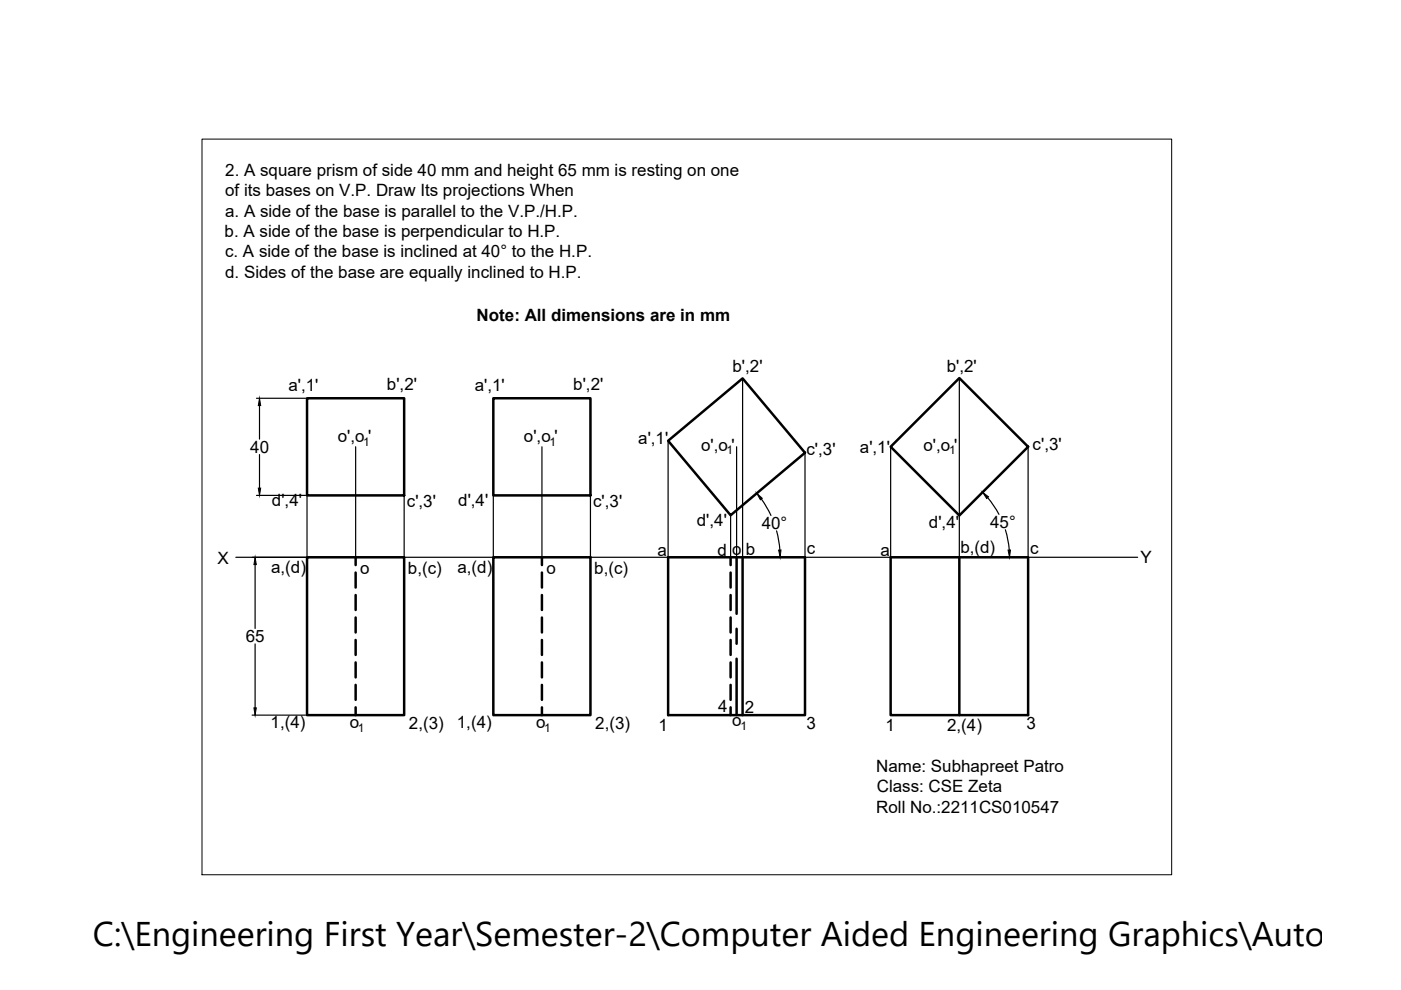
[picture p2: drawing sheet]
<svg xmlns="http://www.w3.org/2000/svg" width="297mm" height="210mm" viewBox="0 0 297 210" stroke-linecap="round" stroke-linejoin="round" font-family="sans-serif">
<!-- layer: 0 -->
<g fill="none" stroke="#000" stroke-width=".25">
<path d="M54.4 84.4h10.4M55 86v7.1M55 96.4v7.1M75.4 94.7v23.5M114.9 94.7v23.5M141.7 93.5v24.7M156.2 94.7v23.5M157.4 80.2v38M170.7 96v22.2M188.8 94.7v23.5M203.4 80.2v38M218 94.7v23.5"/>
<path d="M50 118.2h191.2M54.1 119.7v13.6M54.4 105h10.4M65.1 105v13.2M85.7 105v13.2M104.6 105v13.2M125.2 105v13.2M154.9 109.2v9M161.4 105.8l2.1 3.5M164.7 112.6l.6 4M209.4 105.5l1.1 1.5 1.3 2.1M213.2 112.3l.4 1.8 .4 2.5"/>
<path d="M54.1 136.5v13.6M53.5 151.6h11.3"/>
</g>
<g fill="none" stroke="#000" stroke-width=".53">
<path d="M65.1 84.4h20.6v20.6h-20.6zM104.6 84.4h20.6v20.6h-20.6zM141.7 93.5l15.7-13.3 13.3 15.8-15.8 13.2zM188.8 94.7l14.6-14.5 14.6 14.5-14.6 14.6zM65.1 118.2h20.6v33.4h-20.6zM75.4 118.2v1.6M104.6 118.2h20.6v33.4h-20.6zM114.9 118.2v1.6M141.7 118.2h29v33.4h-29zM154.9 118.2v1.6M156.2 118.2v11.9M157.4 118.2v33.4"/>
<path d="M188.8 118.2h29.2v33.4h-29.2zM203.4 118.2v33.4M75.4 121.4v3.2M75.4 126.2v3.1M75.4 130.9v3.2M75.4 135.7v3.2M114.9 121.4v3.2M114.9 126.2v3.1M114.9 130.9v3.2M114.9 135.7v3.2M154.9 121.4v3.2M154.9 126.2v3.1"/>
<path d="M154.9 130.9v3.2M154.9 135.7v3.2M156.2 133.3v3.2M156.2 139.7v11.9M75.4 140.4v3.2M75.4 145.2v3.2M75.4 150v1.6M114.9 140.4v3.2M114.9 145.2v3.2M114.9 150v1.6M154.9 140.4v3.2M154.9 145.2v3.2"/>
<path d="M154.9 150v1.6"/>
</g>
<path d="M55 84.4l.3 1.6h-.5zM54.1 118.2l.2 1.5h-.5zM54.8 103.5h.5l-.3 1.5zM160.5 104.6l1.1 1-.4 .4zM165.1 116.6h.5l-.2 1.6zM208.3 104.4l1.3 .9-.4 .4zM213.7 116.6h.5l-.2 1.6zM53.8 150.1h.5l-.2 1.5z" fill="#000" stroke="#000" stroke-width=".21"/>
<path d="M42.8 29.5h205.6v156h-205.6z" fill="none" stroke="#000" stroke-width=".21"/>
<text font-size="7.3" x="19.7" y="200.6">C:\Engineering First Year\Semester-2\Computer Aided Engineering Graphics\Autocad P</text>
<g font-size="3.6">
<text x="47.7" y="41.6">of its bases on V.P. Draw Its projections When</text>
<text x="47.8" y="37.2">2. A square prism of side 40 mm and height 65 mm is resting on one</text>
<text x="47.7" y="45.9">a. A side of the base is parallel to the V.P./H.P.</text>
<text x="47.6" y="50.3">b. A side of the base is perpendicular to H.P.</text>
<text x="47.7" y="54.6">c. A side of the base is inclined at 40° to the H.P.</text>
<text x="47.7" y="58.9">d. Sides of the base are equally inclined to H.P.</text>
<text x="101.1" y="68">Note: All dimensions are in mm</text>
<text x="61.2" y="82.9">a',1'</text>
<text x="82" y="82.8">b',2'</text>
<text x="100.7" y="82.9">a',1'</text>
<text x="121.5" y="82.8">b',2'</text>
<text x="155.3" y="78.9">b',2'</text>
<text x="200.7" y="78.9">b',2'</text>
<text x="53.1" y="96">40</text>
<text x="71.6" y="93.7">o',o '</text>
<text x="111.1" y="93.7">o',o '</text>
<text x="135.3" y="94.2">a',1'</text>
<text x="148.6" y="95.5">o',o '</text>
<text x="195.8" y="95.5">o',o '</text>
<text x="218.9" y="95.3">c',3'</text>
<text x="171" y="96.6">c',3'</text>
<text x="182.3" y="96.1">a',1'</text>
<text x="57.7" y="107.4">d',4'</text>
<text x="86.3" y="107.5">c',3'</text>
<text x="97.2" y="107.4">d',4'</text>
<text x="125.8" y="107.5">c',3'</text>
<text x="147.8" y="111.6">d',4'</text>
<text x="161.5" y="112.2">40°</text>
<text x="197" y="111.9">d',4'</text>
<text x="209.9" y="112">45°</text>
<text x="46.1" y="119.6">X</text>
<text x="139.4" y="117.8">a</text>
<text x="152.1" y="117.8">d</text>
<text x="155.2" y="117.8">o</text>
<text x="158.1" y="117.8">b</text>
<text x="171.1" y="117.4">c</text>
<text x="186.7" y="117.8">a</text>
<text x="203.6" y="117.2">b,(d)</text>
<text x="218.4" y="117.4">c</text>
<text x="241.8" y="119.4">Y</text>
<text x="57.5" y="121.6">a,(d)</text>
<text x="76.4" y="121.7">o</text>
<text x="86.5" y="121.8">b,(c)</text>
<text x="97" y="121.6">a,(d)</text>
<text x="115.9" y="121.7">o</text>
<text x="126" y="121.8">b,(c)</text>
<text x="52.1" y="136.2">65</text>
<text x="57.4" y="154.4">1,(4)</text>
<text x="74.2" y="154.4">o</text>
<text x="86.7" y="154.6">2,(3)</text>
<text x="96.9" y="154.4">1,(4)</text>
<text x="113.7" y="154.4">o</text>
<text x="126.2" y="154.6">2,(3)</text>
<text x="139.6" y="154.9">1</text>
<text x="152.2" y="150.9">4</text>
<text x="155.2" y="153.9">o</text>
<text x="157.9" y="151.1">2</text>
<text x="171" y="154.6">3</text>
<text x="187.7" y="154.9">1</text>
<text x="200.8" y="154.9">2,(4)</text>
<text x="217.7" y="154.6">3</text>
<text x="185.8" y="163.7">Name: Subhapreet Patro</text>
<text x="185.8" y="172.3">Roll No.:2211CS010547</text>
<text x="185.9" y="168">Class: CSE Zeta</text>
</g>
<g font-size="2.5">
<text x="77" y="94.6">1</text>
<text x="116.5" y="94.6">1</text>
<text x="154.1" y="96.4">1</text>
<text x="201.2" y="96.4">1</text>
<text x="75.9" y="155.3">1</text>
<text x="115.4" y="155.3">1</text>
<text x="157" y="154.7">1</text>
</g>
</svg>
